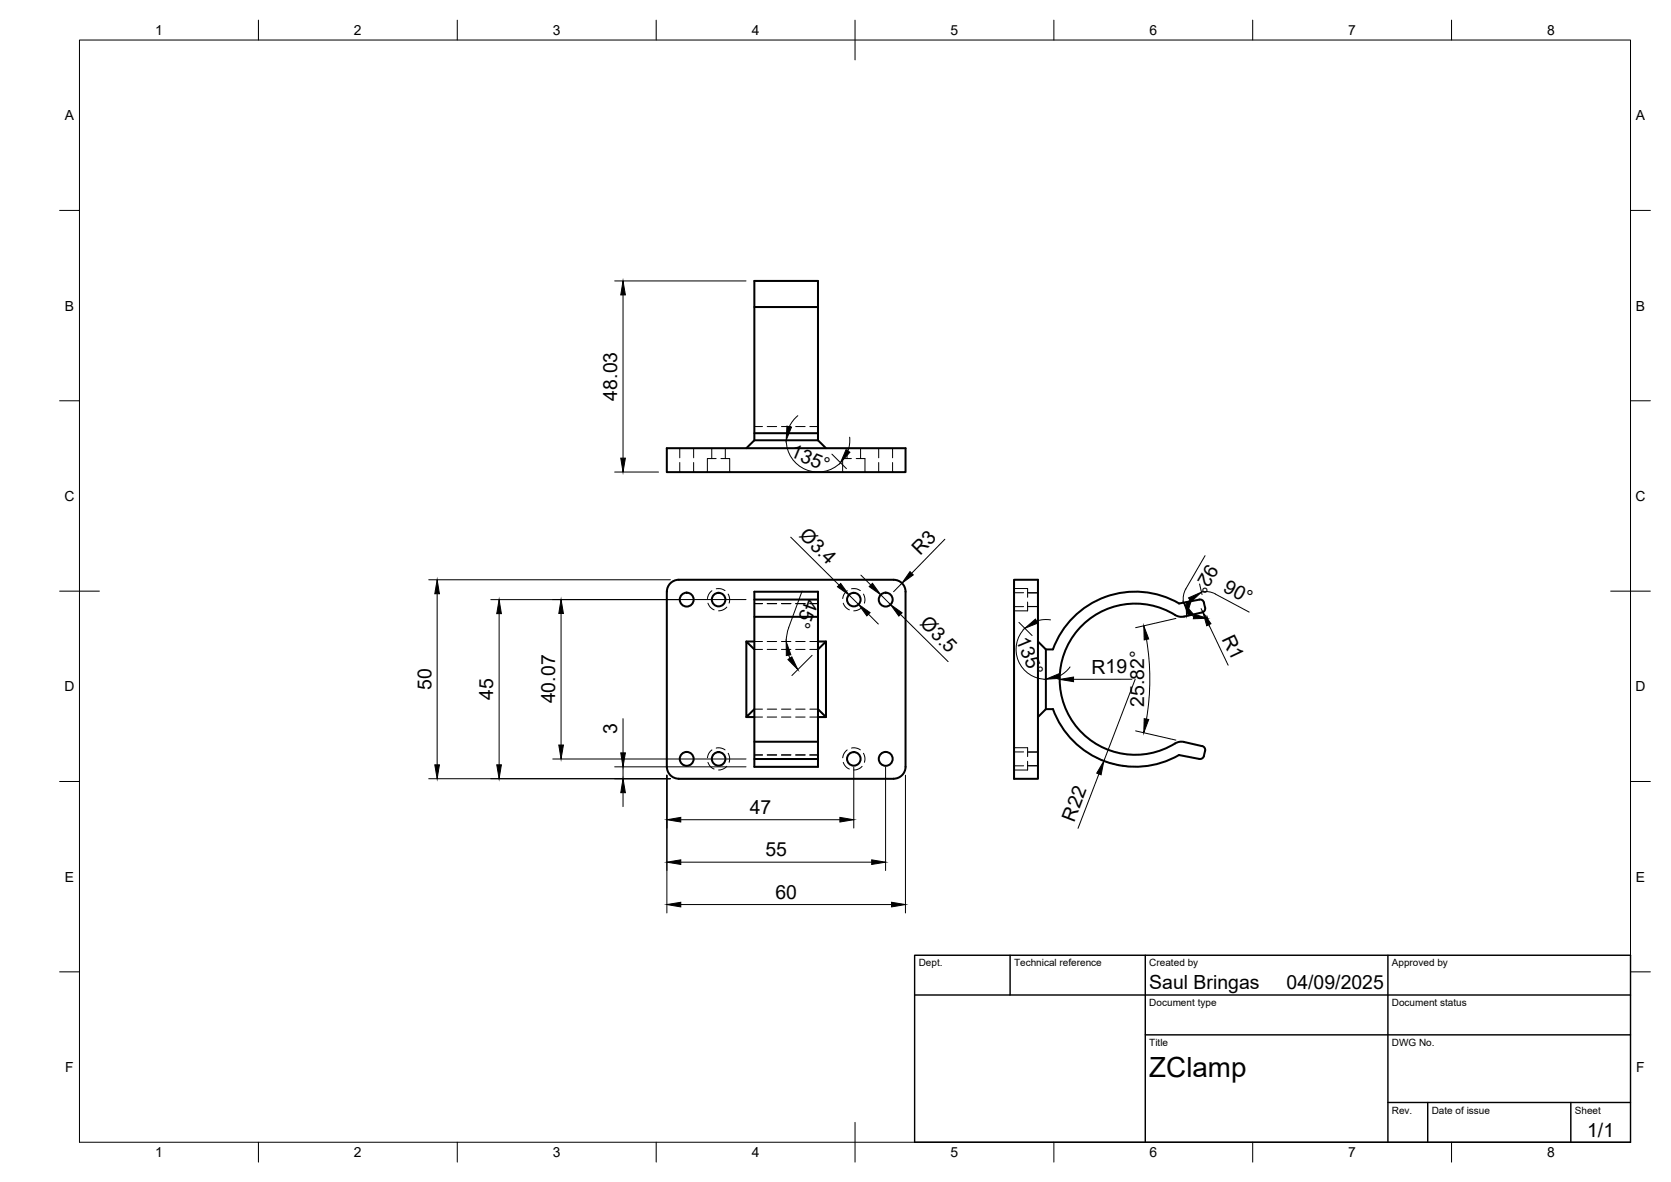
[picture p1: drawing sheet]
<svg xmlns="http://www.w3.org/2000/svg" width="420mm" height="297mm" viewBox="0 0 420 297" stroke-linecap="round" stroke-linejoin="round" font-family="sans-serif">
<!-- layer: Visible -->
<g fill="none" stroke="#000" stroke-width=".51">
<path d="M189.7 77.2h16v31.7M205.7 77.2v-6.6h-16v40M167.7 112.6h60v6h-60zM187.7 112.6l2-2h16l2 2M189.7 108.9h16v1.7M167.7 148.7v44M189.7 150.7h16M189.7 155h16M205.7 150.7v-2h-16v44h16v-2M205.7 150.7v40M224.7 145.7h-54a2.99 2.99 0 0 0-3 3M224.7 145.7a2.99 2.99 0 0 1 3 3"/>
<path d="M227.7 148.7v44M255 145.7h6v50h-6zM295.5 154.6a19 19 0 0 0-29.1 16.1 19 19 0 0 0 29.1 16.1M296.5 151.7l5.1-1a.97 .97 0 0 1 1.1 .8l.3 1.2a1 1 0 0 1-.8 1.2l-4.9 1.1-1-.1-.8-.3M296.5 151.6a22 22 0 0 0-31.7 11.6h-1.8M187.7 161.2h2M189.7 163.2l-2-2v19l2-2M205.7 178.2l2 2h-2M205.7 163.2l2-2v19M205.7 161.2h2M261 161.2l2 2v15l-2 2M263 178.2h1.8a22 22 0 0 0 31.7 11.5"/>
<path d="M167.7 192.7a2.99 2.99 0 0 0 3 3h54M187.7 180.2h2M189.7 190.7h16M189.7 186.4h16M227.7 192.7a2.99 2.99 0 0 1-3 3M295.5 186.8l.8-.3 1-.1 5 1.1a.99 .99 0 0 1 .7 1.2l-.3 1.3a1.01 1.01 0 0 1-1.1 .7l-5.1-1"/>
<circle cx="172.7" cy="150.7" r="1.75"/>
<circle cx="180.7" cy="150.7" r="1.7"/>
<circle cx="214.7" cy="150.7" r="1.7"/>
<circle cx="222.7" cy="150.7" r="1.75"/>
<circle cx="172.7" cy="190.7" r="1.75"/>
<circle cx="180.7" cy="190.7" r="1.7"/>
<circle cx="214.7" cy="190.7" r="1.7"/>
<circle cx="222.7" cy="190.7" r="1.75"/>
</g>
<!-- layer: Hidden -->
<g fill="none" stroke="#000" stroke-width=".25">
<path d="M170.9 112.6v2.4M170.9 116.2v2.4M174.4 112.6v2.4M174.4 116.2v2.4M179 112.6v2.6M180.1 115.2h-2.2v3.4M181.3 115.2h2.2v3.4M182.4 112.6v2.6M189.7 107.2h2M192.9 107.2h2.4M196.5 107.2h2.4M200.1 107.2h2.3"/>
<path d="M203.6 107.2h2.1M213 112.6v2.6M214.1 115.2h-2.2v3.4M215.3 115.2h2.2v3.4M216.4 112.6v2.6M220.9 112.6v2.4M220.9 116.2v2.4M224.4 112.6v2.4M224.4 116.2v2.4M178 151.6l.6 1 1 .7M179 148.4l-.8 1-.3 1M180.1 148h1.3l.9 .4"/>
<path d="M182.8 152.6l-1.2 .7-.9 .2M183.1 149.3l.4 1.1-.2 1.2M189.7 151.7h2M192.9 151.7h2.4M196.5 151.7h2.4M200.1 151.7h2.3M203.6 151.7h2.1M212 151.6l.6 1 1 .7M213 148.4l-.8 1-.3 1M214.1 148h1.3l.9 .4M216.8 152.6l-1.2 .7-.9 .2M217.1 149.3l.4 1.1-.2 1.2"/>
<path d="M255 147.9h3.4v2.2M255 149h2.4M255 152.4h2.4M258.4 151.3v2.2h-3.4M258.4 149h2.6M258.4 152.4h2.6M189.7 161.2h2M189.7 163.2h2M189.7 178.2h2M192.9 161.2h2.4M192.9 163.2h2.4M192.9 178.2h2.4"/>
<path d="M196.5 161.2h2.4M196.5 163.2h2.4M196.5 178.2h2.4M200.1 161.2h2.3M200.1 163.2h2.3M200.1 178.2h2.3M203.6 161.2h2.1M203.6 163.2h2.1M203.6 178.2h2.1M178 191.6l.6 1 1 .7M179 188.5l-.8 .9-.3 1M180.1 188h1.3l.9 .5"/>
<path d="M182.8 192.6l-1.2 .7-.9 .2M183.1 189.3l.4 1.1-.2 1.2M189.7 180.2h2M189.7 189.7h2M192.9 180.2h2.4M192.9 189.7h2.4M196.5 180.2h2.4M196.5 189.7h2.4M200.1 180.2h2.3M200.1 189.7h2.3M203.6 180.2h2.1M203.6 189.7h2.1"/>
<path d="M212 191.6l.6 1 1 .7M213 188.5l-.8 .9-.3 1M214.1 188h1.3l.9 .5M216.8 192.6l-1.2 .7-.9 .2M217.1 189.3l.4 1.1-.2 1.2M255 187.9h3.4v2.2M255 189h2.4M255 192.5h2.4M258.4 191.3v2.2h-3.4M258.4 189h2.6M258.4 192.4h2.6M258.6 189h2.4"/>
<path d="M258.6 192.5h2.4"/>
</g>
<!-- layer: BORDER -->
<g fill="none" stroke="#000" stroke-width=".25">
<path d="M20 10.1h390v276.9h-390zM65 5.1v5M115 5.1v5M165 5.1v5M215 5.1v10M265 5.1v5M315 5.1v5M365 5.1v5M15 52.9h5M410 52.9h5M15 100.7h5M410 100.7h5"/>
<path d="M15 148.6h10M405 148.6h10M15 196.4h5M410 196.4h5M15 244.2h5M410 244.2h5M65 287v5M115 287v5M165 287v5M215 282.1v9.9M265 287v5M315 287v5"/>
<path d="M365 287v5"/>
</g>
<!-- layer: TITLEBLOCK -->
<path d="M230 240.1h180v46.9h-180zM230 250h180M254 240.1v9.9M288 240.1v46.9M349 240.1v46.9M288 260.1h122M349 277.1h61M359 277.1v9.9M395 277.1v9.9" fill="none" stroke="#000" stroke-width=".36"/>
<!-- layer: FD_Dimensions -->
<g fill="none" stroke="#000" stroke-width=".25">
<path d="M154.6 70.6h33M156.7 74.1v41M154.6 118.6h11M197.7 110.6a8 8 0 0 0 4.9 7.4 8 8 0 0 0 8.7-1.7M200.6 104.5l-1.2 1.2-.9 1.5M209.2 114.1l3.6 3.7M213.6 109.9v1.7l-.4 1.7M198.8 135l12.2 12.1M237.6 135.5l-8.4 8.6M303 139.6l-5.1 8.9-.4 1.7 .1 1.2M107.8 145.7h60.8M109.9 149.2v43"/>
<path d="M125.5 154.2v38M141.1 154.2v33M187.6 150.7h-64.2M198.3 157.8l-.4 1.7-.2 1.7M201.7 148.6l-3.4 9.2M213.5 149.5l2.4 2.4M216.5 144.5l2.4 2.5M218.4 154.4l2.5 2.4M221.4 149.5l2.5 2.4M226.4 154.4l12 11.9M226.8 146.6l-2.1 2.1M256.2 156.4l3.3 3.3"/>
<path d="M257.7 157.9a7.5 7.5 0 0 0-1.6 8.2 7.5 7.5 0 0 0 6.9 4.6M264.2 155.8l-1.8-.1-1.7 .4M295.7 155.4l-10.2 2.3M299.2 150.7l-.4 .6M299.4 154.4l.7 .5M301.6 146.8l.6 2.6M302 152.9l.5 .9M302.1 148.8l1.8-.1 1.7 .5M303.5 154.8l.6 2.6M304 157l4.8 10.2M305.6 149.3l8.5 4.5M198.3 164.6l.3 .8"/>
<path d="M204.2 164.7l-5.1 5.1M269.1 167.6l-1.2 1.3-1.5 1M284.6 170.7h-14.7M285.4 170.7l-7.8 20.5M288.3 160.7a60.1 60.1 0 0 1 0 20M107.8 195.7h60.8M139 190.7h48.6M154.6 192.7h33M156.7 180.6v8.6M156.7 192.7v3M156.7 199.2v3.5M167.7 194.8v34.6"/>
<path d="M214.7 192.8v15.3M222.7 192.8v26M227.7 194.8v34.6M275.6 190.4a22 22 0 0 0 7.7 2.2M276.3 194.5l-5.2 13.7M285.5 183.7l10.2 2.3M171.2 216.7h48M171.2 206h40M171.2 227.3h53"/>
</g>
<g fill="#000" stroke="#000" stroke-width=".25">
<path d="M156.7 70.6l.5 3.5h-1.1zM156.1 115.1h1.1l-.5 3.5zM197.9 107.1l1.1 .2-1.3 3.3zM212.7 113l1 .7-2.4 2.6zM109.9 145.7l.6 3.5h-1.2zM125.5 150.7l.6 3.5h-1.2zM141.1 150.7l.6 3.5h-1.2zM210.6 147.5l.8-.9 2.1 2.9zM215.9 151.9l2.9 2.1-.8 .8zM218.5 147.4l.9-.8 2 2.9zM223.9 151.9l2.9 2.1-.8 .8zM228.8 143.6l.8 .9-2.8 2.1z"/>
<path d="M257.7 157.9l2.6-2.3 .7 1zM298.9 150.2l3.2-1.4-2.6 2.4zM297.6 151.5l2.3 2.6-1 .6zM298.2 151.3l1.2 .1-1.1 3.4zM300.2 154.3l3.4 1.1-3.5 .1zM302.5 153.8l2 2.9-1.1 .6zM197.7 161.2l1.2 3.4-1.2 .1zM198.1 165.7l1-.6 1.5 3.2zM263 170.7l3.3-1.4 .2 1.2zM266.4 170.7l3.5-.6v1.2zM287.6 157.3l1.2 3.3-1.1 .2zM109.3 192.2h1.2l-.6 3.5z"/>
<path d="M124.9 192.2h1.2l-.6 3.5zM140.5 187.2h1.2l-.6 3.5zM156.7 195.7l.5 3.5h-1.1zM156.1 189.2h1.1l-.5 3.5zM277.6 191.2l-.7 3.5-1.1-.4zM287.7 180.6l1.1 .2-1.2 3.3zM167.7 216.7l3.5-.6v1.1zM167.7 206l3.5-.6v1.2zM211.2 205.4l3.5 .6-3.5 .6zM219.2 216.1l3.5 .6-3.5 .5zM167.7 227.3l3.5-.6v1.2zM224.2 226.7l3.5 .6-3.5 .6z"/>
</g>
<text font-size="7" x="289" y="270.6">ZClamp</text>
<g font-size="4.9">
<text x="155.2" y="100.7" transform="rotate(-90 155.2 100.7)">48.03</text>
<text x="198.4" y="114.7" transform="rotate(22 198.4 114.7)">135°</text>
<text x="200.7" y="134.8" transform="rotate(45 200.7 134.8)">Ø3.4</text>
<text x="231.3" y="139.8" transform="rotate(-46 231.3 139.8)">R3</text>
<text x="303.7" y="141.4" transform="rotate(120 303.7 141.4)">92°</text>
<text x="307.3" y="148.6" transform="rotate(28 307.3 148.6)">90°</text>
<text x="202.6" y="150.3" transform="rotate(110 202.6 150.3)">45°</text>
<text x="231.1" y="156.9" transform="rotate(45 231.1 156.9)">Ø3.5</text>
<text x="255.4" y="160.7" transform="rotate(68 255.4 160.7)">135°</text>
<text x="307.2" y="160.5" transform="rotate(65 307.2 160.5)">R1</text>
<text x="108.5" y="173.4" transform="rotate(-90 108.5 173.4)">50</text>
<text x="274.4" y="169.3">R19</text>
<text x="124" y="175.9" transform="rotate(-90 124 175.9)">45</text>
<text x="139.6" y="176.7" transform="rotate(-90 139.6 176.7)">40.07</text>
<text x="287.7" y="177.7" transform="rotate(-90 287.7 177.7)">25.82°</text>
<text x="155.2" y="184.5" transform="rotate(-90 155.2 184.5)">3</text>
<text x="188.5" y="204.6">47</text>
<text x="270.1" y="206.7" transform="rotate(-69 270.1 206.7)">R22</text>
<text x="192.4" y="215.2">55</text>
<text x="195" y="225.9">60</text>
<text x="289" y="248.5">Saul Bringas</text>
<text x="323.5" y="248.5">04/09/2025</text>
<text x="399.1" y="285.7">1/1</text>
</g>
<g font-size="3.5">
<text x="39" y="8.8">1</text>
<text x="89" y="8.8">2</text>
<text x="139" y="8.8">3</text>
<text x="189" y="8.8">4</text>
<text x="239" y="8.8">5</text>
<text x="289" y="8.8">6</text>
<text x="339" y="8.8">7</text>
<text x="389" y="8.8">8</text>
<text x="16.3" y="30.2">A</text>
<text x="411.3" y="30.2">A</text>
<text x="16.3" y="78">B</text>
<text x="411.3" y="78">B</text>
<text x="16.2" y="125.9">C</text>
<text x="411.2" y="125.9">C</text>
<text x="16.2" y="173.7">D</text>
<text x="411.2" y="173.7">D</text>
<text x="16.3" y="221.6">E</text>
<text x="411.3" y="221.6">E</text>
<text x="16.4" y="269.4">F</text>
<text x="411.4" y="269.4">F</text>
<text x="39" y="290.8">1</text>
<text x="89" y="290.8">2</text>
<text x="139" y="290.8">3</text>
<text x="189" y="290.8">4</text>
<text x="239" y="290.8">5</text>
<text x="289" y="290.8">6</text>
<text x="339" y="290.8">7</text>
<text x="389" y="290.8">8</text>
</g>
<g font-size="2.5">
<text x="231" y="242.9">Dept.</text>
<text x="255" y="242.9">Technical reference</text>
<text x="289" y="242.9">Created by</text>
<text x="350" y="242.9">Approved by</text>
<text x="289" y="252.8">Document type</text>
<text x="350" y="252.8">Document status</text>
<text x="289" y="262.9">Title</text>
<text x="350" y="262.9">DWG No.</text>
<text x="350" y="279.9">Rev.</text>
<text x="360" y="279.9">Date of issue</text>
<text x="396" y="279.9">Sheet</text>
</g>
</svg>
